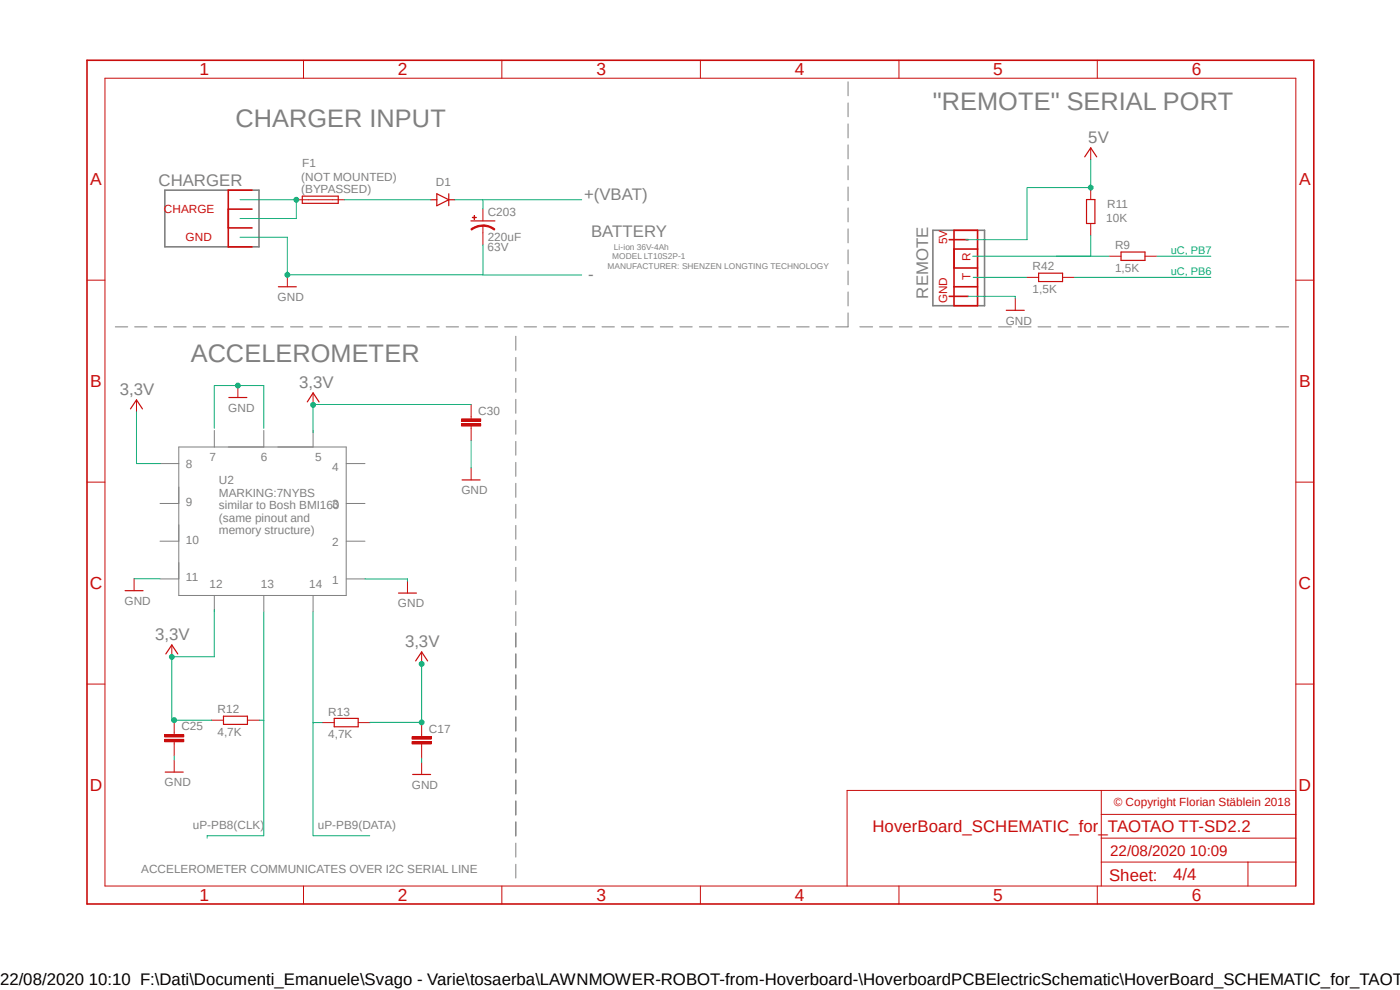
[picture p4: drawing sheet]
<svg xmlns="http://www.w3.org/2000/svg" width="297mm" height="210mm" viewBox="0 0 297 210" stroke-linecap="round" stroke-linejoin="round" font-family="sans-serif">
<path d="M17.9 12.5l261.2 179.9M279.1 12.5l-261.2 179.9" fill="none" stroke="#fff" stroke-width=".21"/>
<path d="M35 40.3h19.9v12.1h-19.9zM197.9 48.9h11v16h-11z" fill="none" stroke="#808080" stroke-width=".34"/>
<g fill="none" stroke="#808080" stroke-width=".21">
<path d="M179.9 17.4v2.9M179.9 21.8v3M179.9 26.3v3M179.9 30.7v3M179.9 35.2v2.9M179.9 39.7v2.9M179.9 44.1v3M179.9 48.6v2.9M179.9 53v3M179.9 57.5v2.9M24.5 69.3h2.6M28.6 69.3h2.6"/>
<path d="M32.7 69.3h2.6M36.8 69.3h2.7M41 69.3h2.6M45.1 69.3h2.7M49.2 69.3h2.7M53.4 69.3h2.6M57.5 69.3h2.6M61.6 69.3h2.7M65.7 69.3h2.7M69.9 69.3h2.6M74 69.3h2.7M78.1 69.3h2.7"/>
<path d="M82.3 69.3h2.6M86.4 69.3h2.6M90.6 69.3h2.6M94.7 69.3h2.6M98.8 69.3h2.6M102.9 69.3h2.7M107.1 69.3h2.6M109.4 71.3v3M109.4 75.8v2.9M111.2 69.3h2.6M115.3 69.3h2.6M119.5 69.3h2.6"/>
<path d="M123.6 69.3h2.6M127.7 69.3h2.6M131.8 69.3h2.7M136 69.3h2.6M140.1 69.3h2.6M144.2 69.3h2.7M148.4 69.3h2.6M152.5 69.3h2.6M156.6 69.3h2.7M160.7 69.3h2.7M164.9 69.3h2.6M169 69.3h2.7"/>
<path d="M173.1 69.3h2.7M179.9 61.9v3M179.9 66.4v2.9h-2.6M182.4 69.3h2.7M186.6 69.3h2.7M190.8 69.3h2.7M195 69.3h2.7M199.2 69.3h2.7M203.4 69.3h2.7M207.6 69.3h2.7M211.8 69.3h2.7M216 69.3h2.7"/>
<path d="M220.2 69.3h2.7M224.5 69.3h2.6M228.6 69.3h2.8M232.8 69.3h2.7M237 69.3h2.7M241.3 69.3h2.7M245.4 69.3h2.8M249.6 69.3h2.7M253.9 69.3h2.6M258.1 69.3h2.7M262.3 69.3h2.7M266.4 69.3h2.8"/>
<path d="M270.7 69.3h2.7M34 98.3h3.9M37.9 94.8h35.5v31.5h-35.5zM45.5 91.3v3.5M56 91.3v3.5M66.4 91.3v3.5M73.4 98.3h4M109.4 80.3v2.9M109.4 84.7v3M109.4 89.2v2.9M109.4 93.6v3M109.4 98.1v2.9"/>
<path d="M34 106.8h3.9M34 114.8h3.9M73.4 106.8h4M73.4 114.8h4M109.4 102.5v3M109.4 107v2.9M109.4 111.5v2.9M109.4 115.9v3M34 122.8h3.9M45.5 126.3v3.5M56 126.3v3.5M66.4 126.3v3.5"/>
<path d="M73.4 122.8h4M109.4 120.4v2.9M109.4 125.3v3M109.4 129.8v2.9M109.4 134.2v3.1M109.4 138.7v3M109.4 143.1v3.1M109.4 147.6v3M109.4 152.1v3M109.4 156.5v3.1M109.4 161v3M109.4 165.4v3"/>
<path d="M109.4 169.9v3M109.4 174.3v3.1M109.4 178.9v2.9M109.4 183.3v3"/>
</g>
<path d="M18.5 12.8h260.2v179h-260.2zM48.4 48.3h5.1M48.4 44.4h5.1M53.5 40.3h-5.1v12.1h5.1M201.4 50.8h4M202.4 48.9h5v16h-5zM202.4 56.9h5M202.4 52.8h5M201.4 62.9h4M202.4 60.8h5" fill="none" stroke="#c90d0c" stroke-width=".34"/>
<g fill="none" stroke="#c90d0c" stroke-width=".21">
<path d="M22.3 16.6h252.6v171.4h-252.6zM64.4 12.8v3.8M106.5 12.8v3.8M148.6 12.8v3.8M190.7 12.8v3.8M232.8 12.8v3.8M18.5 59.4h3.8M61 58.3v2.5M62.9 42.4h10.1M102.4 47.9v1.5M274.9 59.4h3.8M18.5 102.3h3.8"/>
<path d="M274.9 102.3h3.8M18.5 145.1h3.8M274.9 145.1h3.8M233.6 167.7v20.3M233.6 177.8h41.3M233.6 172.8h41.3M274.9 167.7h-95.2v20.3M64.4 188v3.8M106.5 188v3.8M148.6 188v3.8M190.7 188v3.8M232.8 188v3.8"/>
<path d="M233.6 182.9h41.3M264.8 182.9v5.1"/>
</g>
<path d="M64.1 41.6h7.7v1.5h-7.7zM91.4 42.4h1.3M92.7 41.1l2.5 1.3-2.5 1.2zM95.2 41.1v2.5M95.2 42.4h1.3M99.9 46.9h5.1M59.1 60.8h3.8" fill="none" stroke="#c90d0c" stroke-width=".25"/>
<path d="M102.4 47.7a4 4 0 0 1 2.6 .9l-.1 .2a3.8 3.8 0 0 0-2.5-.8z" fill-rule="evenodd" fill="#c90d0c"/>
<path d="M102.4 47.7a4 4 0 0 1 2.6 .9l-.1 .2a3.8 3.8 0 0 0-2.5-.8z" fill="none" stroke="#c90d0c" stroke-width=".21"/>
<path d="M99.9 48.6a4 4 0 0 1 2.5-.8v.2a4.1 4.1 0 0 0-2.4 .8z" fill-rule="evenodd" fill="#c90d0c"/>
<path d="M99.9 48.6a4 4 0 0 1 2.5-.8v.2a4.1 4.1 0 0 0-2.4 .8z" fill="none" stroke="#c90d0c" stroke-width=".21"/>
<path d="M100.2 46.1l.8 .1z" fill-rule="evenodd" fill="#c90d0c"/>
<path d="M100.2 46.1l.8 .1z" fill="none" stroke="#c90d0c" stroke-width=".21"/>
<path d="M100.6 45.7l.1 .9z" fill-rule="evenodd" fill="#c90d0c"/>
<g fill="none" stroke="#c90d0c" stroke-width=".21">
<path d="M231.4 31.4v2.5M231.4 39.8v2.5M100.6 45.7l.1 .9zM102.4 44.3v2.6M102.4 49.4v2.5M217.8 58.8h2.5M225.4 58.8h2.6M231.4 47.4v2.6M235.3 54.4h2.5M242.9 54.4h2.5M215.4 63.3v2.5M29 84.8v2.6"/>
<path d="M50.5 81.8v2.5M66.4 83.4v2.5M99.9 88.3v.6M99.9 90.4v.5M28.4 122.8v2.5M36.4 136.8v2.6"/>
</g>
<path d="M230.1 33.3l1.3-1.9 1.3 1.9M220.3 58h5.1v1.7h-5.1zM230.5 42.3h1.8v5.1h-1.8zM237.8 53.5h5.1v1.7h-5.1zM213.5 65.8h3.8M27.7 86.7l1.3-1.9 1.2 1.9M48.6 84.3h3.8M65.2 85.3l1.2-1.9 1.3 1.9M26.5 125.3h3.9M35.2 138.7l1.2-1.9 1.3 1.9" fill="none" stroke="#c90d0c" stroke-width=".25"/>
<path d="M97.9 89.9h4.1v.5h-4.1z" fill-rule="evenodd" fill="#c90d0c"/>
<path d="M97.9 89.9h4.1v.5h-4.1z" fill="none" stroke="#c90d0c" stroke-width=".21"/>
<path d="M97.9 88.9h4.1v.5h-4.1z" fill-rule="evenodd" fill="#c90d0c"/>
<path d="M97.9 88.9h4.1v.5h-4.1zM99.9 85.8v2.5M99.9 90.9v2.5M99.9 99.3v2.5M86.4 123.3v2.5M37 155.3v.5M37 157.3v.5M44.9 152.8h2.5M52.5 152.8h2.5M68.4 153.3h2.5M76 153.3h2.5" fill="none" stroke="#c90d0c" stroke-width=".21"/>
<path d="M98 101.8h3.9M84.5 125.8h3.8M47.4 151.9h5.1v1.8h-5.1zM70.9 152.4h5.1v1.8h-5.1z" fill="none" stroke="#c90d0c" stroke-width=".25"/>
<path d="M34.9 156.8h4.1v.6h-4.1z" fill-rule="evenodd" fill="#c90d0c"/>
<path d="M34.9 156.8h4.1v.6h-4.1z" fill="none" stroke="#c90d0c" stroke-width=".21"/>
<path d="M34.9 155.8h4.1v.5h-4.1z" fill-rule="evenodd" fill="#c90d0c"/>
<path d="M34.9 155.8h4.1v.5h-4.1zM37 152.8v2.5M37 157.8v2.6M89.5 155.8v.5M89.5 157.8v.5" fill="none" stroke="#c90d0c" stroke-width=".21"/>
<path d="M87.4 157.3h4.1v.5h-4.1z" fill-rule="evenodd" fill="#c90d0c"/>
<path d="M87.4 157.3h4.1v.5h-4.1z" fill="none" stroke="#c90d0c" stroke-width=".21"/>
<path d="M87.4 156.3h4.1v.5h-4.1z" fill-rule="evenodd" fill="#c90d0c"/>
<path d="M89.5 138.3v2.5M87.4 156.3h4.1v.5h-4.1zM89.5 153.2v2.6M89.5 158.3v2.6M37 161.2v2.6M89.5 161.8v2.5" fill="none" stroke="#c90d0c" stroke-width=".21"/>
<path d="M88.2 140.2l1.3-1.9 1.2 1.9M35.1 163.8h3.8M87.5 164.3h3.9" fill="none" stroke="#c90d0c" stroke-width=".25"/>
<path d="M50.9 50.3h10.1v8h41.4v-6.4" fill="none" stroke="#0dab76" stroke-width=".21"/>
<circle cx="61" cy="58.3" r=".51" fill="#0dab76"/>
<g fill="none" stroke="#0dab76" stroke-width=".21">
<path d="M205.4 62.9h10v.4M45.5 90.8v-9h10.5v9"/>
<circle cx="61" cy="58.3" r=".51"/>
</g>
<circle cx="50.5" cy="81.8" r=".51" fill="#0dab76"/>
<g fill="none" stroke="#0dab76" stroke-width=".21">
<path d="M50.9 42.4h12v4h-12M99.9 93.4v5.9M28.4 122.8h5.6M77.4 122.8h9v.5M37 160.4v.8M89.5 160.9v.9"/>
<circle cx="50.5" cy="81.8" r=".51"/>
</g>
<circle cx="62.9" cy="42.4" r=".51" fill="#0dab76"/>
<g fill="none" stroke="#0dab76" stroke-width=".21">
<path d="M231.4 33.9v6M73 42.4h18.4M96.5 42.4h26.9M102.4 42.4v1.9M102.4 58.3h21M206.5 58.8h11.3M224 54.4h11.3M228 58.8h28.9M245.4 54.4h11.5"/>
<circle cx="62.9" cy="42.4" r=".51"/>
</g>
<circle cx="231.4" cy="39.8" r=".51" fill="#0dab76"/>
<g fill="none" stroke="#0dab76" stroke-width=".21">
<path d="M217.9 39.8h13.5M99.9 85.8h-33.5v5.9"/>
<circle cx="231.4" cy="39.8" r=".51"/>
</g>
<circle cx="66.4" cy="85.9" r=".51" fill="#0dab76"/>
<g fill="none" stroke="#0dab76" stroke-width=".21">
<path d="M29 87.4v10.9h5M45.5 129.3v10h-9.1v13.5h.6"/>
<circle cx="66.4" cy="85.9" r=".51"/>
</g>
<circle cx="36.4" cy="139.4" r=".51" fill="#0dab76"/>
<g fill="none" stroke="#0dab76" stroke-width=".21">
<path d="M37 152.8h7.9"/>
<circle cx="36.4" cy="139.4" r=".51"/>
</g>
<circle cx="37" cy="152.8" r=".51" fill="#0dab76"/>
<g fill="none" stroke="#0dab76" stroke-width=".21">
<path d="M89.5 140.8v12.4l-11 .1"/>
<circle cx="37" cy="152.8" r=".51"/>
</g>
<circle cx="89.4" cy="153.2" r=".51" fill="#0dab76"/>
<g fill="none" stroke="#0dab76" stroke-width=".21">
<path d="M89.5 140.8h.1"/>
<circle cx="89.4" cy="153.2" r=".51"/>
</g>
<circle cx="89.4" cy="140.8" r=".51" fill="#0dab76"/>
<g fill="none" stroke="#0dab76" stroke-width=".21">
<path d="M217.9 39.9v10.9h-13M231.4 50v4.4h-25M56 129.8v47.5h-12.1v.5M66.4 129.8v47.5h12M55 152.8h1M66.4 153.3h2"/>
<circle cx="89.4" cy="140.8" r=".51"/>
</g>
<g font-size="5.4" fill="#808080">
<text x="197.9" y="23.4">&quot;REMOTE&quot; SERIAL PORT</text>
<text x="50" y="26.9">CHARGER INPUT</text>
<text x="40.5" y="76.8">ACCELEROMETER</text>
</g>
<g font-size="3.7" fill="#c90d0c">
<text x="42.3" y="16">1</text>
<text x="84.4" y="16">2</text>
<text x="126.5" y="16">3</text>
<text x="168.6" y="16">4</text>
<text x="210.7" y="16">5</text>
<text x="252.9" y="16">6</text>
<text x="19.1" y="39.3">A</text>
<text x="275.6" y="39.3">A</text>
<text x="19.1" y="82.2">B</text>
<text x="275.6" y="82.2">B</text>
<text x="19" y="125">C</text>
<text x="275.5" y="125">C</text>
<text x="19" y="167.8">D</text>
<text x="275.5" y="167.8">D</text>
<text x="42.3" y="191.2">1</text>
<text x="84.4" y="191.2">2</text>
<text x="126.5" y="191.2">3</text>
<text x="168.6" y="191.2">4</text>
<text x="210.7" y="191.2">5</text>
<text x="252.9" y="191.2">6</text>
</g>
<g font-size="3.6" fill="#808080">
<text x="230.9" y="30.4">5V</text>
<text x="33.6" y="39.4">CHARGER</text>
<text x="123.9" y="42.4">+(VBAT)</text>
<text x="125.4" y="50.4">BATTERY</text>
<text x="124.8" y="59.4">-</text>
<text x="196.9" y="63.3" transform="rotate(-90 196.9 63.3)">REMOTE</text>
<text x="25.4" y="83.8">3,3V</text>
<text x="63.5" y="82.3">3,3V</text>
<text x="32.9" y="135.8">3,3V</text>
<text x="85.9" y="137.3">3,3V</text>
</g>
<g font-size="3.6" fill="#c90d0c">
<text x="185.1" y="176.6">HoverBoard_SCHEMATIC_for_TAOTAO TT-SD2.2</text>
<text x="235.3" y="186.8">Sheet:</text>
<text x="248.9" y="186.7">4/4</text>
</g>
<text font-size="3.6" x="0" y="208.9">22/08/2020 10:10 F:\Dati\Documenti_Emanuele\Svago - Varie\tosaerba\LAWNMOWER-ROBOT-from-Hoverboard-\HoverboardPCBElectricSchematic\HoverBoard_SCHEMATIC_for_TAOTA</text>
<text font-size="3.2" fill="#c90d0c" x="235.5" y="181.6">22/08/2020 10:09</text>
<g font-size="2.5" fill="#808080">
<text x="64.1" y="35.5">F1</text>
<text x="63.9" y="40.9">(BYPASSED)</text>
<text x="63.9" y="38.4">(NOT MOUNTED)</text>
<text x="92.5" y="39.4">D1</text>
<text x="103.5" y="45.7">C203</text>
<text x="234.7" y="47.2">10K</text>
<text x="234.9" y="44.2">R11</text>
<text x="103.4" y="53.3">63V</text>
<text x="103.5" y="51.1">220uF</text>
<text x="236.6" y="52.9">R9</text>
<text x="219.1" y="57.4">R42</text>
<text x="236.6" y="57.7">1,5K</text>
<text x="58.9" y="63.9">GND</text>
<text x="219.1" y="62.1">1,5K</text>
<text x="213.4" y="68.9">GND</text>
<text x="48.4" y="87.4">GND</text>
<text x="101.5" y="88">C30</text>
<text x="39.5" y="99.3">8</text>
<text x="44.5" y="97.8">7</text>
<text x="55.3" y="97.8">6</text>
<text x="66.9" y="97.8">5</text>
<text x="70.4" y="99.8">4</text>
<text x="39.5" y="107.3">9</text>
<text x="46.4" y="102.7">U2</text>
<text x="46.4" y="105.3">MARKING:7NYBS</text>
<text x="46.4" y="108">similar to Bosh BMI160</text>
<text x="70.4" y="107.8">3</text>
<text x="97.9" y="104.9">GND</text>
<text x="46.4" y="110.7">(same pinout and</text>
<text x="46.4" y="113.3">memory structure)</text>
<text x="39.5" y="115.3">10</text>
<text x="70.4" y="115.8">2</text>
<text x="39.5" y="123.3">11</text>
<text x="44.5" y="124.8">12</text>
<text x="55.4" y="124.8">13</text>
<text x="65.6" y="124.8">14</text>
<text x="70.4" y="123.8">1</text>
<text x="26.4" y="128.4">GND</text>
<text x="84.4" y="128.9">GND</text>
<text x="38.5" y="154.9">C25</text>
<text x="46.1" y="151.3">R12</text>
<text x="69.6" y="151.8">R13</text>
<text x="91" y="155.4">C17</text>
<text x="46.1" y="156.1">4,7K</text>
<text x="69.6" y="156.6">4,7K</text>
<text x="34.9" y="166.8">GND</text>
<text x="87.4" y="167.3">GND</text>
<text x="40.9" y="175.8">uP-PB8(CLK)</text>
<text x="67.4" y="175.8">uP-PB9(DATA)</text>
<text x="30" y="185.3">ACCELEROMETER COMMUNICATES OVER I2C SERIAL LINE</text>
</g>
<g font-size="2.5" fill="#c90d0c">
<text x="34.8" y="45.1">CHARGE</text>
<text x="39.4" y="51.1">GND</text>
<text x="200.9" y="51.9" transform="rotate(-90 200.9 51.9)">5V</text>
<text x="205.9" y="59.4" transform="rotate(-90 205.9 59.4)">T</text>
<text x="205.9" y="55.4" transform="rotate(-90 205.9 55.4)">R</text>
<text x="200.9" y="64.3" transform="rotate(-90 200.9 64.3)">GND</text>
<text x="236.3" y="171">© Copyright Florian Stäblein 2018</text>
</g>
<g font-size="2.3" fill="#0dab76">
<text x="248.4" y="53.8">uC, PB7</text>
<text x="248.4" y="58.3">uC, PB6</text>
</g>
<g font-size="1.8" fill="#808080">
<text x="130.3" y="53">Li-ion 36V-4Ah</text>
<text x="128.9" y="57">MANUFACTURER: SHENZEN LONGTING TECHNOLOGY</text>
<text x="129.9" y="55">MODEL LT10S2P-1</text>
</g>
</svg>
